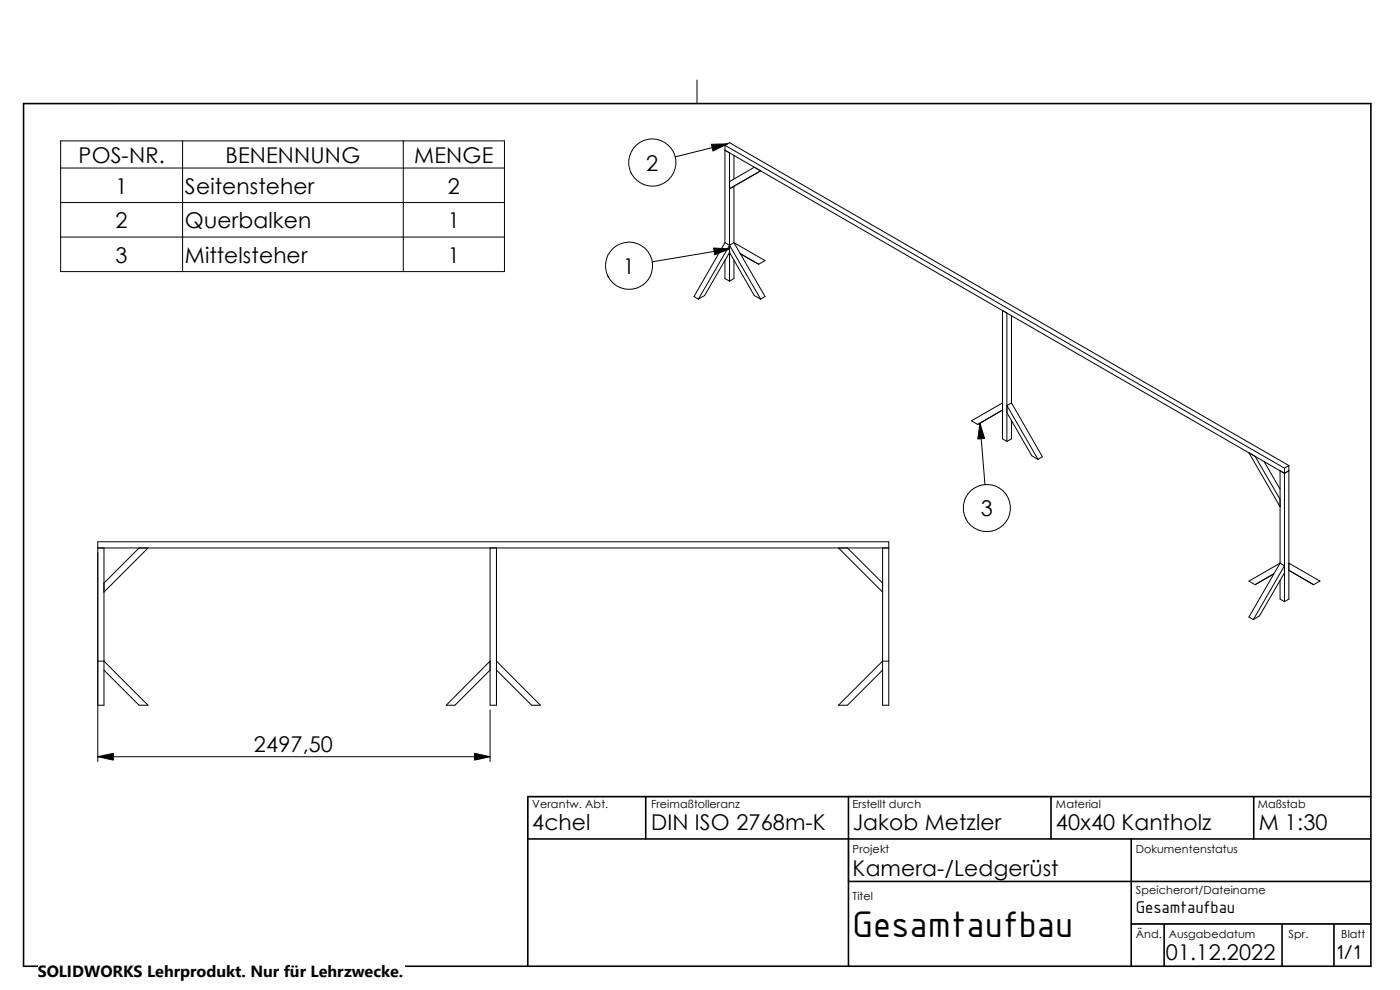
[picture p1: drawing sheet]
<svg xmlns="http://www.w3.org/2000/svg" width="297mm" height="210mm" viewBox="0 0 297 210" stroke-linecap="round" stroke-linejoin="round" font-family="sans-serif">
<path d="M5 22h19.8M112 205h178.8" fill="none" stroke="#c0c0c0" stroke-width=".21"/>
<g fill="none" stroke="#000" stroke-width=".21">
<path d="M147.9 17v5M12.9 29.9h94.1v27.7h-94.1zM12.9 35.6h94.1M38.7 29.9v27.7M85.6 29.9v27.7M153.8 30.8v20.7M153.8 30.8l118.7 68.5M153.8 30.8l1-.5 118.6 68.5M154.3 30.5l-11 2.8M155.7 33v5M155.7 39.5v12M161.4 36.2l-1.4-.7-5.2 3"/>
<path d="M161.4 36.2l-6.6 3.8 .9-.5M161.4 36.2l-5.7 3.3M12.9 43h94.1M12.9 50.3h94.1M153.8 55.2v3.9l1 .5M153.8 51.5l-6.6 11.4 1 .6M153.8 51.5l1 .5M154.8 59.6v-27.2l-1-.5 118.7 68.5M154.8 52l6.6 11.5M154.8 52l-6.6 11.5M154.8 52.8l-16.4 2.7M155.7 51.5l6.6 3.8-1.3 .7"/>
<path d="M155.7 51.5l6.6 11.4-.9 .6M155.7 51.5l-.9 .5M155.7 55.2v3.9l-.9 .5M157 53.8l4 2.2zM148.2 63.5l1.3-.8 5.3-9.1 5.2 9.1 1.4 .8M212.7 65.9l.9 .5v27.2l-.9-.5zM214.6 67v18.5M207.9 89.8l1.1 13M208.4 89.5l-1 .5M212.7 85.5l-6.6 3.8 1.3 .7M212.7 87l-5.3 3M213.6 87.5l5.3 9.2 1.3 .8"/>
<path d="M214.6 85.5l6.5 11.4-.9 .6M214.6 85.5l-1 .5 6.6 11.5M214.6 89.2v3.9l-1 .5M268.2 97.9l3.4 5.9M272.5 99.3v28.3M273.4 98.8l-.9 .5M273.4 98.8v28.3l-.9 .5M273.4 99.9l-.9 .5M20.7 116.2h167.9M22.1 116.2v33.4h-1.4M29.5 116.2l-7.4 7.5M31.4 116.2l-9.3 9.4"/>
<path d="M104 116.2v33.4h1.3v-33.4M177.9 116.2l9.3 9.4M179.8 116.2l7.4 7.5M187.2 116.2v33.4h1.4v-34.7h-167.9v46.6M271.6 119.5l-6.6 11.4 .9 .5M271.6 119.5l.9 .5-6.6 11.4M271.6 105.9l-5.3-9.1-1.3-.7 6.6 11.4M271.6 119.5l-6.6 3.8 1.3 .7M272.5 100.4l-.9-.5v19.6M273.4 119.5l6.6 3.8-1.3 .7M267.2 123.5l-.9 .5M270.2 121.8l-3.9 2.2"/>
<path d="M271.6 123.2v3.9l.9 .5M272.5 121.5l-5.3 9.1-1.3 .8M273.4 121l5.3 3zM20.7 140.3h1.4l9.3 9.3h-1.9l-7.4-7.4M104 140.3l-9.3 9.3h1.8l7.5-7.4M104 150.6v10.9M105.3 140.3l9.3 9.3h-1.8l-7.5-7.4M188.6 140.3h-1.4l-9.3 9.3h1.9l7.4-7.4M20.7 160.5h83.3"/>
<circle cx="138.4" cy="34.5" r="5"/>
<circle cx="133.5" cy="56.4" r="5"/>
<circle cx="209.4" cy="107.8" r="5"/>
</g>
<path d="M180 178v9M223 169h-111v9M240 196h50.8" fill="none" stroke="#c0c0c0" stroke-width=".34"/>
<g fill="none" stroke="#000" stroke-width=".34">
<path d="M5 22h285.8v183h-285.8zM112 178h178.8M137 169v9M180 169v36M223 169v9M240 178v27M266 169v9M290.8 169h-178.8v36M180 187h110.8M240 196h50.8M247 196v9M272 196v9"/>
<path d="M283 196v9"/>
</g>
<path d="M150.9 30.6l3.4-.1-3 1.5zM151.4 52.6l3.4 .2-3.2 1.3zM207.9 89.8l1 3.2-1.5 .1zM20.7 160.5l3.3-.7v1.4zM100.7 159.8l3.3 .7-3.3 .7z" fill="#000" stroke="#000" stroke-width=".21"/>
<path d="M8 203.6h77.9v6.4h-77.9z" fill="#fff"/>
<text font-size="8.5" x="180.9" y="198.8">Gesamtaufbau</text>
<g font-size="4.6">
<text x="16.7" y="34.5">POS-NR.</text>
<text x="47.8" y="34.5">BENENNUNG</text>
<text x="87.9" y="34.5">MENGE</text>
<text x="24.5" y="41.1">1</text>
<text x="39.2" y="41.1">Seitensteher</text>
<text x="95" y="41.1">2</text>
<text x="137.1" y="36.2">2</text>
<text x="24.5" y="48.4">2</text>
<text x="39.2" y="48.4">Querbalken</text>
<text x="95" y="48.4">1</text>
<text x="24.5" y="55.7">3</text>
<text x="39.2" y="55.7">Mittelsteher</text>
<text x="95" y="55.7">1</text>
<text x="132.2" y="58.1">1</text>
<text x="208.1" y="109.5">3</text>
<text x="53.9" y="159.6">2497,50</text>
<text x="112.9" y="176.1">4chel</text>
<text x="138.1" y="176.1">DIN ISO 2768m-K</text>
<text x="180.9" y="176.1">Jakob Metzler</text>
<text x="224" y="176.1">40x40 Kantholz</text>
<text x="267" y="176.1">M 1:30</text>
<text x="180.9" y="185.8">Kamera-/Ledgerüst</text>
<text x="247.4" y="203.6">01.12.2022</text>
<text x="283.5" y="203.5">1/1</text>
</g>
<text font-size="3.9" x="241" y="193.8">Gesamtaufbau</text>
<text font-size="3.4" x="8" y="207.3">SOLIDWORKS Lehrprodukt. Nur für Lehrzwecke.</text>
<g font-size="2.4">
<text x="112.9" y="171.5">Verantw. Abt.</text>
<text x="138.1" y="171.5">Freimaßtolleranz</text>
<text x="180.9" y="171.5">Erstellt durch</text>
<text x="224" y="171.5">Material</text>
<text x="266.8" y="171.5">Maßstab</text>
<text x="180.9" y="180.8">Projekt</text>
<text x="241" y="180.8">Dokumentenstatus</text>
<text x="180.9" y="190.9">Titel</text>
<text x="241" y="189.6">Speicherort/Dateiname</text>
<text x="241" y="198.9">Änd.</text>
<text x="247.9" y="198.9">Ausgabedatum</text>
<text x="273.4" y="198.9">Spr.</text>
<text x="284.5" y="198.9">Blatt</text>
</g>
</svg>
